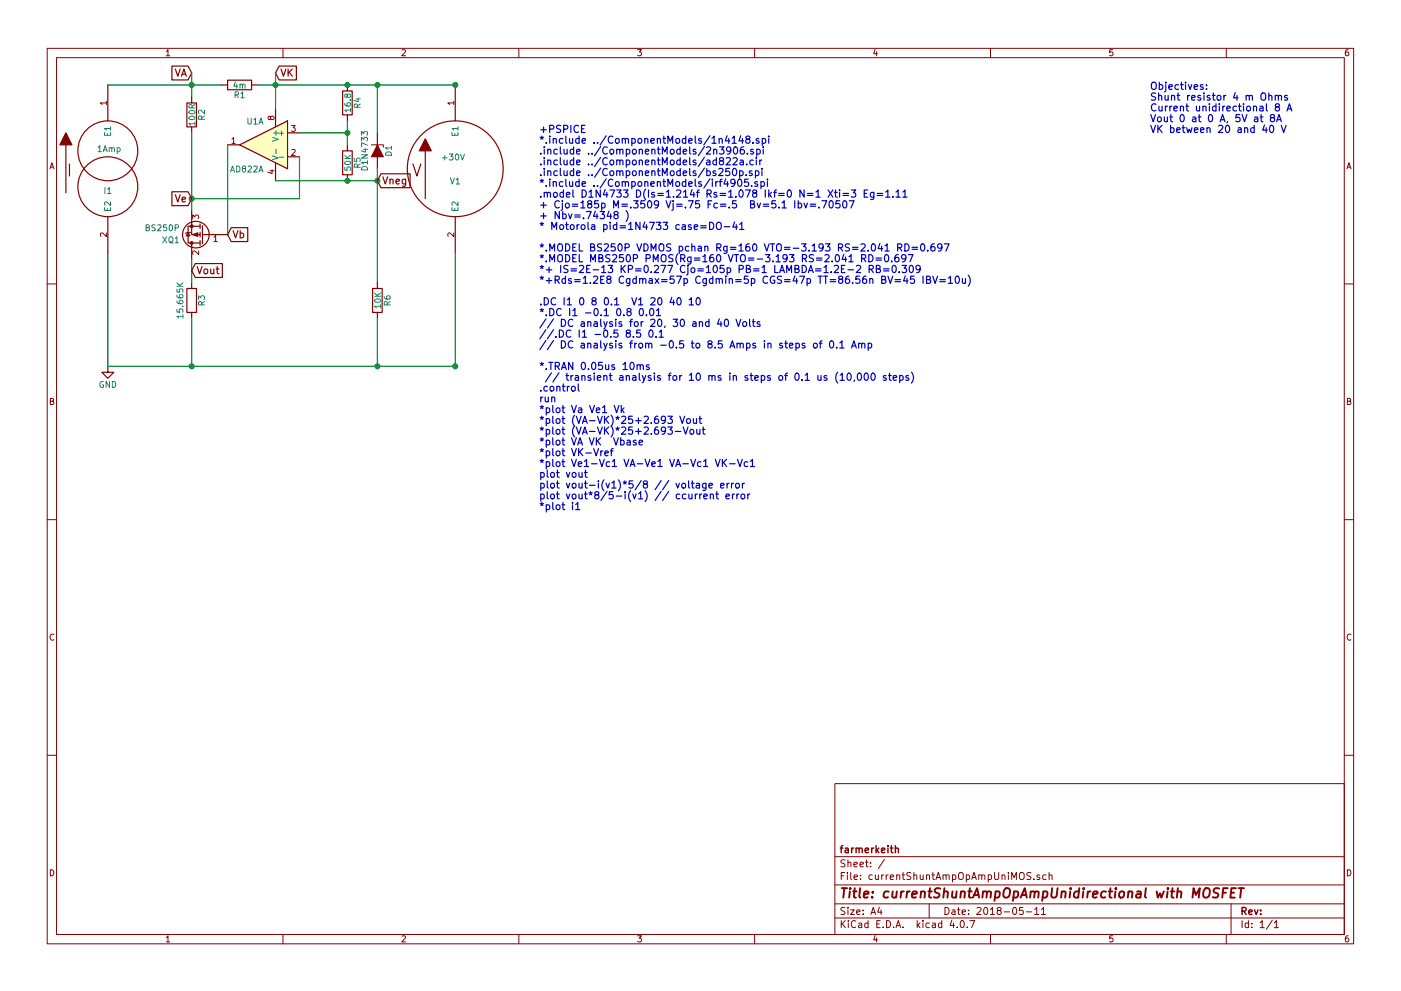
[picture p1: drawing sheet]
EESchema Schematic File Version 2
LIBS:power
LIBS:device
LIBS:switches
LIBS:relays
LIBS:motors
LIBS:transistors
LIBS:conn
LIBS:linear
LIBS:regul
LIBS:74xx
LIBS:cmos4000
LIBS:adc-dac
LIBS:memory
LIBS:xilinx
LIBS:microcontrollers
LIBS:dsp
LIBS:microchip
LIBS:analog_switches
LIBS:motorola
LIBS:texas
LIBS:intel
LIBS:audio
LIBS:interface
LIBS:digital-audio
LIBS:philips
LIBS:display
LIBS:cypress
LIBS:siliconi
LIBS:opto
LIBS:atmel
LIBS:contrib
LIBS:valves
LIBS:currentShuntAmpOpAmpUniMOS-cache
EELAYER 25 0
EELAYER END
$Descr A4 11693 8268
encoding utf-8
Sheet 1 1
Title "currentShuntAmpOpAmpUnidirectional with MOSFET"
Date "2018-05-11"
Rev ""
Comp "farmerkeith"
Comment1 ""
Comment2 ""
Comment3 ""
Comment4 ""
$EndDescr
Wire Wire Line
	900  700  1850 700 
$Comp
L GND #PWR01
U 1 1
P 900 3050
F 0 "#PWR01" H 900 2800 50  0001 C CNN
F 1 "GND" H 900 2900 50  0000 C CNN
F 2 "" H 900 3050 50  0001 C CNN
F 3 "" H 900 3050 50  0001 C CNN
	1    900  3050
	1    0    0    -1  
$EndComp
Text Notes 4500 4250 0    60   ~ 0
+PSPICE \n*.include ../ComponentModels/1n4148.spi\n.include ../ComponentModels/2n3906.spi\n.include ../ComponentModels/ad822a.cir\n.include ../ComponentModels/bs250p.spi\n*.include ../ComponentModels/irf4905.spi\n.model D1N4733 D(Is=1.214f Rs=1.078 Ikf=0 N=1 Xti=3 Eg=1.11\n+ Cjo=185p M=.3509 Vj=.75 Fc=.5  Bv=5.1 Ibv=.70507\n+ Nbv=.74348 )\n* Motorola pid=1N4733 case=DO-41\n\n*.MODEL BS250P VDMOS pchan Rg=160 VTO=-3.193 RS=2.041 RD=0.697\n*.MODEL MBS250P PMOS(Rg=160 VTO=-3.193 RS=2.041 RD=0.697\n*+ IS=2E-13 KP=0.277 Cjo=105p PB=1 LAMBDA=1.2E-2 RB=0.309\n*+Rds=1.2E8 Cgdmax=57p Cgdmin=5p CGS=47p TT=86.56n BV=45 IBV=10u)\n\n.DC I1 0 8 0.1  V1 20 40 10 \n*.DC I1 -0.1 0.8 0.01  \n// DC analysis for 20, 30 and 40 Volts\n//.DC I1 -0.5 8.5 0.1\n// DC analysis from -0.5 to 8.5 Amps in steps of 0.1 Amp\n\n*.TRAN 0.05us 10ms\n // transient analysis for 10 ms in steps of 0.1 us (10,000 steps)\n.control\nrun\n*plot Va Ve1 Vk\n*plot (VA-VK)*25+2.693 Vout\n*plot (VA-VK)*25+2.693-Vout\n*plot VA VK  Vbase\n*plot VK-Vref\n*plot Ve1-Vc1 VA-Ve1 VA-Vc1 VK-Vc1\nplot vout\nplot vout-i(v1)*5/8 // voltage error\nplot vout*8/5-i(v1) // ccurrent error\n*plot i1\n
Connection ~ 2300 700 
$Comp
L VSOURCE V1
U 1 1
P 3800 1400
F 0 "V1" H 3800 1300 50  0000 C CNN
F 1 "+30V " H 3800 1500 50  0000 C CNN
F 2 "" H 3800 1400 50  0001 C CNN
F 3 "" H 3800 1400 50  0001 C CNN
	1    3800 1400
	1    0    0    -1  
$EndComp
Text GLabel 1600 600  0    60   Input ~ 0
VA
Text GLabel 2300 600  2    60   Input ~ 0
VK
Connection ~ 1600 700 
Wire Wire Line
	900  2100 900  3050
Wire Wire Line
	3800 3050 3800 2100
$Comp
L ISOURCE I1
U 1 1
P 900 1400
F 0 "I1" H 900 1220 50  0000 C CNN
F 1 "1Amp" H 910 1570 50  0000 C CNN
F 2 "" H 900 1400 50  0001 C CNN
F 3 "" H 900 1400 50  0001 C CNN
F 4 "2,1" H 900 1400 60  0001 C CNN "Spice_Node_Sequence"
	1    900  1400
	1    0    0    -1  
$EndComp
$Comp
L R R1
U 1 1
P 2000 700
F 0 "R1" V 2080 700 50  0000 C CNN
F 1 "4m" V 2000 700 50  0000 C CNN
F 2 "" H 2000 700 50  0001 C CNN
F 3 "" H 2000 700 50  0001 C CNN
	1    2000 700 
	0    1    1    0   
$EndComp
Wire Wire Line
	1600 600  1600 800 
Text Notes 9600 1100 0    60   ~ 0
Objectives:\nShunt resistor 4 m Ohms\nCurrent unidirectional 8 A\nVout 0 at 0 A, 5V at 8A\nVK between 20 and 40 V
Connection ~ 3800 3050
Connection ~ 3800 700 
Connection ~ 1600 3050
Wire Wire Line
	2150 700  3800 700 
Wire Wire Line
	900  3050 3800 3050
$Comp
L AD8620 U1
U 1 1
P 2200 1200
F 0 "U1" H 2200 1400 50  0000 L CNN
F 1 "AD822A" H 2200 1000 50  0000 L CNN
F 2 "" H 2200 1200 50  0001 C CNN
F 3 "" H 2200 1200 50  0001 C CNN
F 4 "3,2,8,4,1" H 2200 1200 60  0001 C CNN "Spice_Node_Sequence"
	1    2200 1200
	-1   0    0    -1  
$EndComp
Wire Wire Line
	2500 1100 2900 1100
Wire Wire Line
	2300 600  2300 900 
$Comp
L R R2
U 1 1
P 1600 950
F 0 "R2" V 1680 950 50  0000 C CNN
F 1 "100R" V 1600 950 50  0000 C CNN
F 2 "" V 1530 950 50  0001 C CNN
F 3 "" H 1600 950 50  0001 C CNN
	1    1600 950 
	1    0    0    -1  
$EndComp
Wire Wire Line
	1600 1100 1600 1750
Wire Wire Line
	1600 1650 2500 1650
Connection ~ 1600 1650
$Comp
L R R3
U 1 1
P 1600 2500
F 0 "R3" V 1680 2500 50  0000 C CNN
F 1 "15.665K" V 1500 2500 50  0000 C CNN
F 2 "" V 1530 2500 50  0001 C CNN
F 3 "" H 1600 2500 50  0001 C CNN
	1    1600 2500
	1    0    0    -1  
$EndComp
Wire Wire Line
	1600 2150 1600 2350
Wire Wire Line
	1600 2650 1600 3050
$Comp
L D_Zener_ALT D1
U 1 1
P 3150 1250
F 0 "D1" H 3150 1350 50  0000 C CNN
F 1 "D1N4733" H 3150 1150 50  0000 C CNN
F 2 "" H 3150 1250 50  0001 C CNN
F 3 "" H 3150 1250 50  0001 C CNN
F 4 "2,1" H 3150 1250 60  0001 C CNN "Spice_Node_Sequence"
	1    3150 1250
	0    1    1    0   
$EndComp
Wire Wire Line
	3150 1100 3150 700 
Connection ~ 3150 700 
Wire Wire Line
	3150 1400 3150 2350
Wire Wire Line
	2300 1500 3150 1500
$Comp
L R R6
U 1 1
P 3150 2500
F 0 "R6" V 3230 2500 50  0000 C CNN
F 1 "10K" V 3150 2500 50  0000 C CNN
F 2 "" V 3080 2500 50  0001 C CNN
F 3 "" H 3150 2500 50  0001 C CNN
	1    3150 2500
	1    0    0    -1  
$EndComp
Connection ~ 3150 1500
Wire Wire Line
	3150 2650 3150 3050
Connection ~ 3150 3050
Text GLabel 1600 2250 2    60   Input ~ 0
Vout
Text GLabel 1900 1950 2    60   Input ~ 0
Vb
Text GLabel 1600 1650 0    60   Input ~ 0
Ve
Text GLabel 3150 1500 2    60   Input ~ 0
Vneg
Wire Wire Line
	1900 1950 1900 1950
$Comp
L R R4
U 1 1
P 2900 850
F 0 "R4" V 2980 850 50  0000 C CNN
F 1 "16.8" V 2900 850 50  0000 C CNN
F 2 "" V 2830 850 50  0001 C CNN
F 3 "" H 2900 850 50  0001 C CNN
	1    2900 850 
	1    0    0    -1  
$EndComp
$Comp
L R R5
U 1 1
P 2900 1350
F 0 "R5" V 2980 1350 50  0000 C CNN
F 1 "50K" V 2900 1350 50  0000 C CNN
F 2 "" V 2830 1350 50  0001 C CNN
F 3 "" H 2900 1350 50  0001 C CNN
	1    2900 1350
	1    0    0    -1  
$EndComp
Connection ~ 2900 1500
Wire Wire Line
	2900 1000 2900 1200
Connection ~ 2900 700 
Connection ~ 2900 1100
Wire Wire Line
	1900 1200 1900 1950
Wire Wire Line
	2500 1650 2500 1300
$Comp
L Q_PMOS_GDS XQ1
U 1 1
P 1700 1950
F 0 "XQ1" H 1900 2000 50  0000 L CNN
F 1 "BS250P" H 1900 1900 50  0000 L CNN
F 2 "" H 1900 2050 50  0001 C CNN
F 3 "" H 1700 1950 50  0001 C CNN
	1    1700 1950
	-1   0    0    1   
$EndComp
$EndSCHEMATC
